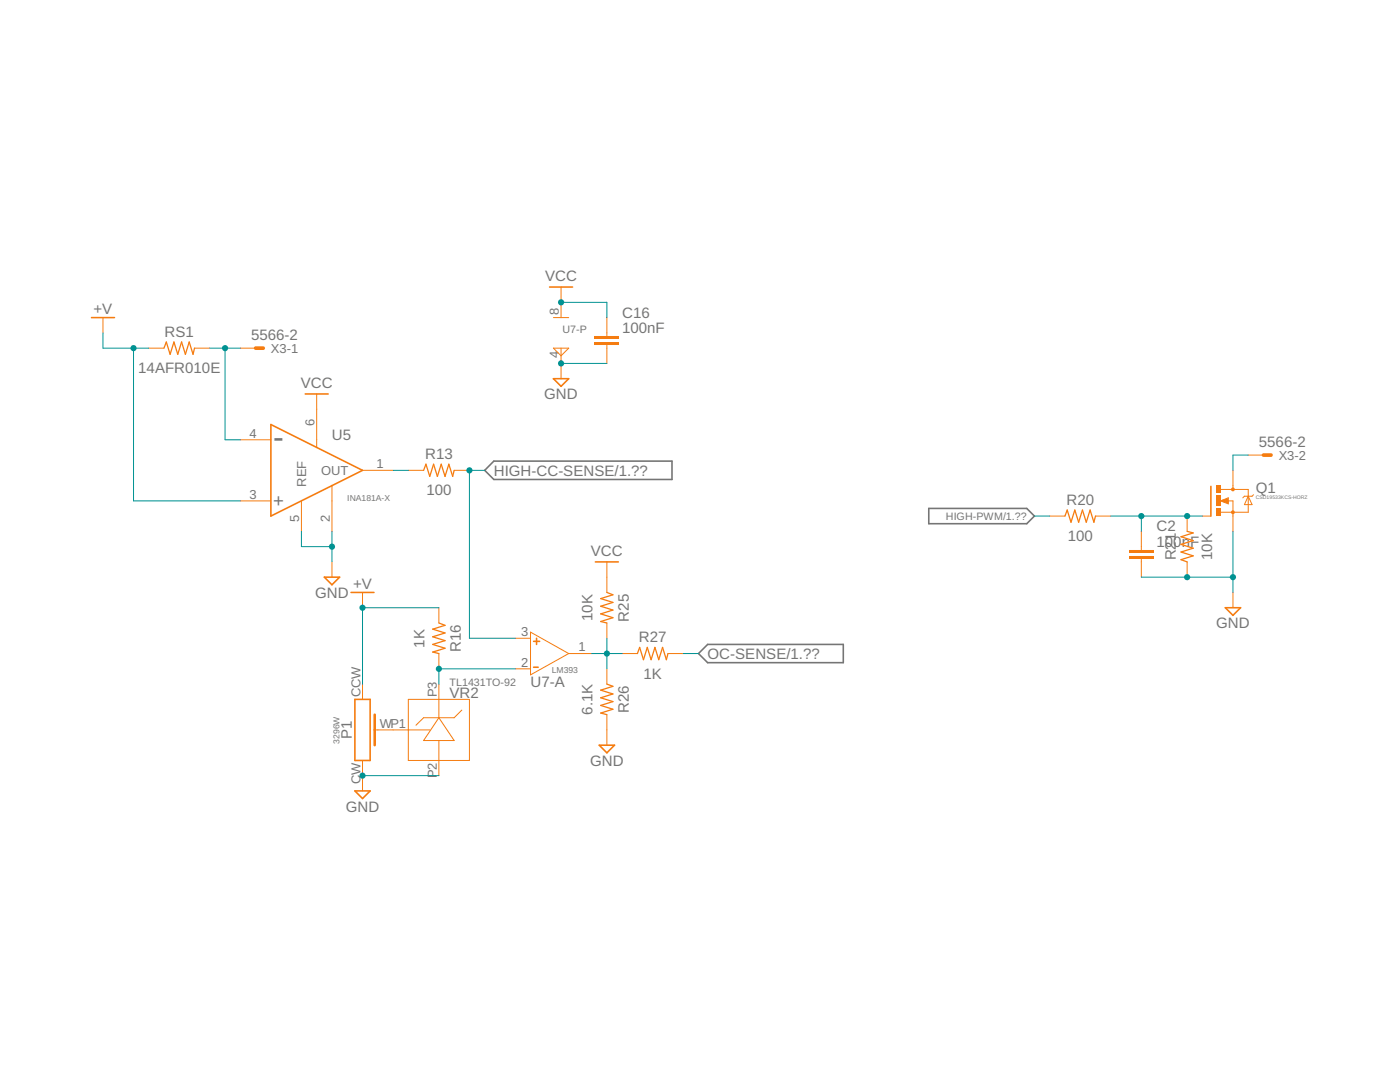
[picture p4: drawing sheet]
<svg xmlns="http://www.w3.org/2000/svg" width="279mm" height="216mm" viewBox="0 0 279 216" stroke-linecap="round" stroke-linejoin="round" font-family="sans-serif">
<path d="M98.6 92h35.5v3.7h-35.5l-1.9-1.8zM185.4 101.5h19.5l1.5 1.5-1.5 1.5h-19.5zM139.4 130.4l1.8-1.8h27.1v3.6h-27.1z" fill="none" stroke="#757575" stroke-width=".32"/>
<path d="M18.3 63.4h4.5M60.9 78.6h4.6M54.1 84.7l18.2 9.2-18.2 9.1zM241.7 97v6M64.7 115.2h3.1l-1.5 1.5z" fill="none" stroke="#f57c10" stroke-width=".32"/>
<g fill="none" stroke="#f57c10" stroke-width=".2">
<path d="M20.6 63.4v3M29.7 69.5h3M38.8 69.5h3.1M48 69.5h3M63.2 78.6v10.7M48 99.9h6.1M48 87.8h6.1M60.2 99.9v6.1M66.3 96.9v9.1M72.3 93.9h6.1M81.5 93.9h3M90.6 93.9h3.1"/>
<path d="M243.6 99.9l1.5-.6v1.2zM243.6 97.7h5.5v4.5h-5.5M245 99.9h1.1v3.1M246.1 96.9v.8M249.1 90.8h3.1M249.1 99l.8 1.7h-1.6zM250.2 98.7l-.3 .3h-1.6l-.3 .3M66.3 112.1v3.1M209.5 103h3M218.6 103h3.1M240 103h1.7"/>
</g>
<path d="M32.7 69.5l.5-1.3 .8 2.5 .7-2.5 .8 2.5 .7-2.5 .8 2.5 .8-2.5 .7 2.5 .3-1.2M84.5 93.9l.5-1.3 .8 2.5 .7-2.5 .8 2.5 .8-2.5 .7 2.5 .8-2.5 .7 2.5 .3-1.2M212.5 103l.5-1.2 .7 2.4 .8-2.4 .8 2.4 .7-2.4 .8 2.4 .8-2.4 .7 2.4 .3-1.2" fill="none" stroke="#f57c10" stroke-width=".25"/>
<path d="M51 69.5h1.5M252.2 90.8h1.5" fill="none" stroke="#f57c10" stroke-width=".74"/>
<path d="M245 99.6l-1.1 .3 1.1 .3v-.3h-.3" fill="none" stroke="#f57c10" stroke-width=".38"/>
<g fill="#f57c10">
<path d="M242.7 101.5h.9v1.5h-.9z" fill-rule="evenodd"/>
<path d="M242.7 96.9h.9v1.5h-.9z" fill-rule="evenodd"/>
<path d="M242.7 98.9h.9v2.1h-.9z" fill-rule="evenodd"/>
<circle cx="246.1" cy="102.2" r=".4"/>
<circle cx="246.1" cy="97.7" r=".4"/>
</g>
<g fill="#f57c10">
<path d="M245.7 102.2a.4 .4 0 0 1 .8 0 .4 .4 0 0 1-.8 0zM245.7 102.2a.4 .4 0 0 0 .8 0 .4 .4 0 0 0-.8 0z"/>
<path d="M245.7 97.7a.4 .4 0 0 1 .8 0 .4 .4 0 0 1-.8 0zM245.7 97.7a.4 .4 0 0 0 .8 0 .4 .4 0 0 0-.8 0z"/>
<path d="M242.7 101.5h.9v1.5h-.9zM242.7 101.5v1.5h.9v-1.5z"/>
<path d="M242.7 96.9h.9v1.5h-.9zM242.7 96.9v1.5h.9v-1.5z"/>
<path d="M242.7 98.9h.9v2.1h-.9zM242.7 98.9v2.1h.9v-2.1z"/>
</g>
<path d="M246.1 93.9v3M246.1 103v3M246.1 118.2v3.1" fill="none" stroke="#f57c10" stroke-width=".2"/>
<path d="M244.5 121.3h3.1l-1.5 1.5z" fill="none" stroke="#f57c10" stroke-width=".32"/>
<g fill="#f57c10">
<path d="M225.3 110.9h4.9v.6h-4.9z" fill-rule="evenodd"/>
<path d="M225.3 109.7h4.9v.6h-4.9z" fill-rule="evenodd"/>
</g>
<g fill="#f57c10">
<path d="M225.3 110.9h4.9v.6h-4.9zM225.3 110.9v.6h4.9v-.6z"/>
<path d="M225.3 109.7h4.9v.6h-4.9zM225.3 109.7v.6h4.9v-.6z"/>
</g>
<g fill="none" stroke="#f57c10" stroke-width=".2">
<path d="M112 57.3v6.1M110.4 63.4h3.1M110.4 69.5h3.1l-1.5 1.5zM112 69.5v6.1M72.3 118.2v3.1M121.1 112.1v6.1M227.8 106v3.7M227.8 111.5v3.7M236.9 103v3M236.9 112.1v3.1M72.3 136.5v3.1M81.5 139.6h12.2v12.1h-12.2z"/>
<path d="M87.6 121.3v3M87.6 130.4v3.1M87.6 136.5v6.7M102.8 133.5h3.1M102.8 127.4h3.1M105.9 126.1l7.6 4.3-7.6 4.3zM113.5 130.4h4.6M121.1 124.3v3.1M121.1 133.5v3M124.2 130.4h3M133.3 130.4h3.1M72.3 151.7v6.1"/>
<path d="M74.8 145.6h11M87.6 147.8v7M87.6 143.2l3 4.6h-6.1zM92.2 141.7l-1.6 1.5h-6.1l-1.5 1.5M121.1 142.6v6.1"/>
</g>
<path d="M121.1 118.2l1.2 .5-2.4 .7 2.4 .8-2.4 .8 2.4 .7-2.4 .8 2.4 .8-2.4 .7 1.2 .3M236.9 106l1.2 .3-2.4 .8 2.4 .8-2.4 .7 2.4 .8-2.4 .8 2.4 .7-2.4 .8 1.2 .4M87.6 124.3l1.2 .5-2.4 .7 2.4 .8-2.4 .8 2.4 .7-2.4 .8 2.4 .7-2.4 .8 1.2 .3M121.1 136.5l1.2 .4-2.4 .8 2.4 .8-2.4 .7 2.4 .8-2.4 .8 2.4 .7-2.4 .8 1.2 .3M127.2 130.4l.5-1.2 .7 2.4 .8-2.4 .7 2.4 .8-2.4 .8 2.4 .7-2.4 .8 2.4 .3-1.2" fill="none" stroke="#f57c10" stroke-width=".25"/>
<path d="M109.7 57.3h4.6M110.4 75.6h3.1l-1.5 1.5zM70.1 118.2h4.5M118.8 112.1h4.6M70.8 139.6h3.1v12.1h-3.1zM106.5 133.1h.9M106.5 128h1.2M107.1 127.4v1.2M70.8 157.8h3.1l-1.6 1.5zM119.6 148.7h3l-1.5 1.5z" fill="none" stroke="#f57c10" stroke-width=".32"/>
<path d="M74.8 142.6v6.1" fill="none" stroke="#f57c10" stroke-width=".51"/>
<g fill="#f57c10">
<path d="M118.7 68.3h4.8v.6h-4.8z" fill-rule="evenodd"/>
<path d="M118.7 67h4.8v.6h-4.8z" fill-rule="evenodd"/>
</g>
<g fill="#f57c10">
<path d="M118.7 68.3h4.8l.1 .6h-4.9zM118.7 68.3v.6h4.8v-.6z"/>
<path d="M118.7 67h4.8l.1 .6h-4.9zM118.7 67v.6h4.8v-.6z"/>
</g>
<path d="M121.1 63.4v3.6M121.1 68.9v3.6" fill="none" stroke="#f57c10" stroke-width=".2"/>
<path d="M20.6 66.4v3.1h9.1" fill="none" stroke="#009292" stroke-width=".2"/>
<circle cx="26.6" cy="69.5" r=".61" fill="#009292"/>
<path d="M26 69.5a.65 .65 0 0 1 1.3 0 .65 .65 0 0 1-1.3 0zM26 69.5a.65 .65 0 0 0 1.3 0 .65 .65 0 0 0-1.3 0z" fill="#009292"/>
<path d="M26.6 69.5v30.4h21.4M87.6 121.3h-15.3v15.2" fill="none" stroke="#009292" stroke-width=".2"/>
<circle cx="72.3" cy="121.3" r=".61" fill="#009292"/>
<path d="M71.7 121.3a.65 .65 0 0 1 1.3 0 .65 .65 0 0 1-1.3 0zM71.7 121.3a.65 .65 0 0 0 1.3 0 .65 .65 0 0 0-1.3 0z" fill="#009292"/>
<path d="M60.2 106v3.1h6.1M66.3 106v6.1" fill="none" stroke="#009292" stroke-width=".2"/>
<circle cx="66.3" cy="109.1" r=".61" fill="#009292"/>
<path d="M65.6 109.1a.65 .65 0 0 1 1.3 0 .65 .65 0 0 1-1.3 0zM65.6 109.1a.65 .65 0 0 0 1.3 0 .65 .65 0 0 0-1.3 0z" fill="#009292"/>
<path d="M227.8 115.2h9.1M246.1 106v12.2" fill="none" stroke="#009292" stroke-width=".2"/>
<circle cx="246.1" cy="115.2" r=".61" fill="#009292"/>
<path d="M245.4 115.2a.65 .65 0 0 1 1.3 0 .65 .65 0 0 1-1.3 0zM245.4 115.2a.65 .65 0 0 0 1.3 0 .65 .65 0 0 0-1.3 0z" fill="#009292"/>
<path d="M236.9 115.2h9.2" fill="none" stroke="#009292" stroke-width=".2"/>
<circle cx="236.9" cy="115.2" r=".61" fill="#009292"/>
<path d="M236.3 115.2a.61 .61 0 0 1 1.2 0 .61 .61 0 0 1-1.2 0zM236.3 115.2a.61 .61 0 0 0 1.2 0 .61 .61 0 0 0-1.2 0z" fill="#009292"/>
<path d="M72.3 154.8h15.3" fill="none" stroke="#009292" stroke-width=".2"/>
<circle cx="72.3" cy="154.8" r=".61" fill="#009292"/>
<path d="M71.7 154.8a.65 .65 0 0 1 1.3 0 .65 .65 0 0 1-1.3 0zM71.7 154.8a.65 .65 0 0 0 1.3 0 .65 .65 0 0 0-1.3 0z" fill="#009292"/>
<path d="M112 72.5h9.1" fill="none" stroke="#009292" stroke-width=".2"/>
<circle cx="112" cy="72.5" r=".61" fill="#009292"/>
<path d="M111.4 72.5a.61 .61 0 0 1 1.2 0 .61 .61 0 0 1-1.2 0zM111.4 72.5a.61 .61 0 0 0 1.2 0 .61 .61 0 0 0-1.2 0z" fill="#009292"/>
<path d="M96.7 93.9h-3v33.5h9.1" fill="none" stroke="#009292" stroke-width=".2"/>
<circle cx="93.7" cy="93.9" r=".61" fill="#009292"/>
<path d="M93.1 93.9a.61 .61 0 0 1 1.2 0 .61 .61 0 0 1-1.2 0zM93.1 93.9a.61 .61 0 0 0 1.2 0 .61 .61 0 0 0-1.2 0z" fill="#009292"/>
<path d="M112 60.3h9.1v3.1" fill="none" stroke="#009292" stroke-width=".2"/>
<circle cx="112" cy="60.3" r=".61" fill="#009292"/>
<path d="M111.4 60.3a.61 .61 0 0 1 1.2 0 .61 .61 0 0 1-1.2 0zM111.4 60.3a.61 .61 0 0 0 1.2 0 .61 .61 0 0 0-1.2 0z" fill="#009292"/>
<path d="M249.1 90.8h-3v3.1M221.7 103h18.3M227.8 103v3" fill="none" stroke="#009292" stroke-width=".2"/>
<g fill="#009292">
<circle cx="227.8" cy="103" r=".61"/>
<circle cx="236.9" cy="103" r=".61"/>
</g>
<g fill="#009292">
<path d="M227.2 103a.61 .61 0 0 1 1.2 0 .61 .61 0 0 1-1.2 0zM227.2 103a.61 .61 0 0 0 1.2 0 .61 .61 0 0 0-1.2 0z"/>
<path d="M236.3 103a.61 .61 0 0 1 1.2 0 .61 .61 0 0 1-1.2 0zM236.3 103a.61 .61 0 0 0 1.2 0 .61 .61 0 0 0-1.2 0z"/>
</g>
<path d="M41.9 69.5h6.1M44.9 69.5v18.3h3.1M206.4 103h3.1" fill="none" stroke="#009292" stroke-width=".2"/>
<circle cx="44.9" cy="69.5" r=".61" fill="#009292"/>
<path d="M44.3 69.5a.61 .61 0 0 1 1.2 0 .61 .61 0 0 1-1.2 0zM44.3 69.5a.61 .61 0 0 0 1.2 0 .61 .61 0 0 0-1.2 0z" fill="#009292"/>
<path d="M102.8 133.5h-15.2v3" fill="none" stroke="#009292" stroke-width=".2"/>
<circle cx="87.6" cy="133.5" r=".61" fill="#009292"/>
<path d="M87 133.5a.61 .61 0 0 1 1.2 0 .61 .61 0 0 1-1.2 0zM87 133.5a.61 .61 0 0 0 1.2 0 .61 .61 0 0 0-1.2 0z" fill="#009292"/>
<path d="M118.1 130.4h3M121.1 127.4v6.1" fill="none" stroke="#009292" stroke-width=".2"/>
<circle cx="121.1" cy="130.4" r=".61" fill="#009292"/>
<path d="M120.5 130.4a.61 .61 0 0 1 1.2 0 .61 .61 0 0 1-1.2 0zM120.5 130.4a.61 .61 0 0 0 1.2 0 .61 .61 0 0 0-1.2 0z" fill="#009292"/>
<path d="M78.4 93.9h3.1M121.1 130.4h3.1M136.4 130.4h3" fill="none" stroke="#009292" stroke-width=".2"/>
<text font-size="6.5" fill="#757575" x="54.5" y="89.4">-</text>
<text font-size="3.7" fill="#757575" x="54.5" y="101.3">+</text>
<g font-size="3" fill="#757575">
<text x="108.8" y="56.1">VCC</text>
<text x="18.7" y="62.6">+V</text>
<text x="124.2" y="63.4">C16</text>
<text x="32.9" y="67.2">RS1</text>
<text x="50.1" y="67.8">5566-2</text>
<text x="124.2" y="66.4">100nF</text>
<text x="27.6" y="74.5">14AFR010E</text>
<text x="60" y="77.4">VCC</text>
<text x="108.6" y="79.7">GND</text>
<text x="66.3" y="87.8">U5</text>
<text x="251.2" y="89.1">5566-2</text>
<text x="84.8" y="91.6">R13</text>
<text x="98.6" y="94.9">HIGH-CC-SENSE/1.??</text>
<text x="85.1" y="98.9">100</text>
<text x="212.8" y="100.7">R20</text>
<text x="250.6" y="98.4">Q1</text>
<text x="230.8" y="106">C2</text>
<text x="117.9" y="110.9">VCC</text>
<text x="213.1" y="108">100</text>
<text x="230.8" y="109.1">100nF</text>
<text x="234.6" y="111.8" transform="rotate(-90 234.6 111.8)">R21</text>
<text x="241.9" y="111.7" transform="rotate(-90 241.9 111.7)">10K</text>
<text x="62.9" y="119.3">GND</text>
<text x="70.5" y="117.5">+V</text>
<text x="118.2" y="124" transform="rotate(-90 118.2 124)">10K</text>
<text x="125.5" y="124" transform="rotate(-90 125.5 124)">R25</text>
<text x="242.7" y="125.4">GND</text>
<text x="84.7" y="129.2" transform="rotate(-90 84.7 129.2)">1K</text>
<text x="92" y="130.1" transform="rotate(-90 92 130.1)">R16</text>
<text x="127.5" y="128.1">R27</text>
<text x="141.2" y="131.5">OC-SENSE/1.??</text>
<text x="105.9" y="137.1">U7-A</text>
<text x="128.4" y="135.4">1K</text>
<text x="89.7" y="139.2">VR2</text>
<text x="118.2" y="142.6" transform="rotate(-90 118.2 142.6)">6.1K</text>
<text x="125.5" y="142.3" transform="rotate(-90 125.5 142.3)">R26</text>
<text x="70.2" y="147.5" transform="rotate(-90 70.2 147.5)">P1</text>
<text x="117.8" y="152.8">GND</text>
<text x="69" y="161.9">GND</text>
</g>
<g font-size="2.6" fill="#757575">
<text x="111.5" y="63" transform="rotate(-90 111.5 63)">8</text>
<text x="54.1" y="70.4">X3-1</text>
<text x="111.5" y="71.3" transform="rotate(-90 111.5 71.3)">4</text>
<text x="49.8" y="87.3">4</text>
<text x="62.8" y="84.9" transform="rotate(-90 62.8 84.9)">6</text>
<text x="64.1" y="94.8">OUT</text>
<text x="75.2" y="93.4">1</text>
<text x="255.2" y="91.7">X3-2</text>
<text x="49.8" y="99.5">3</text>
<text x="61.1" y="97.1" transform="rotate(-90 61.1 97.1)">REF</text>
<text x="59.7" y="104.2" transform="rotate(-90 59.7 104.2)">5</text>
<text x="65.8" y="104.2" transform="rotate(-90 65.8 104.2)">2</text>
<text x="104" y="126.9">3</text>
<text x="115.4" y="130">1</text>
<text x="104" y="133">2</text>
<text x="71.9" y="139.1" transform="rotate(-90 71.9 139.1)">CCW</text>
<text x="87.2" y="139.1" transform="rotate(-90 87.2 139.1)">P3</text>
<text x="75.8" y="145.2">WP1</text>
<text x="87.2" y="155.3" transform="rotate(-90 87.2 155.3)">P2</text>
<text x="71.9" y="156.5" transform="rotate(-90 71.9 156.5)">CW</text>
</g>
<g font-size="2.1" fill="#757575">
<text x="112.3" y="66.4">U7-P</text>
<text x="188.8" y="103.7">HIGH-PWM/1.??</text>
<text x="89.7" y="136.8">TL1431TO-92</text>
</g>
<g font-size="1.7" fill="#757575">
<text x="69.3" y="99.9">INA181A-X</text>
<text x="110.1" y="134.4">LM393</text>
<text x="67.8" y="148.4" transform="rotate(-90 67.8 148.4)">3296W</text>
</g>
<text font-size="1" fill="#757575" x="250.6" y="99.6">CSD19533KCS-HORZ</text>
</svg>
